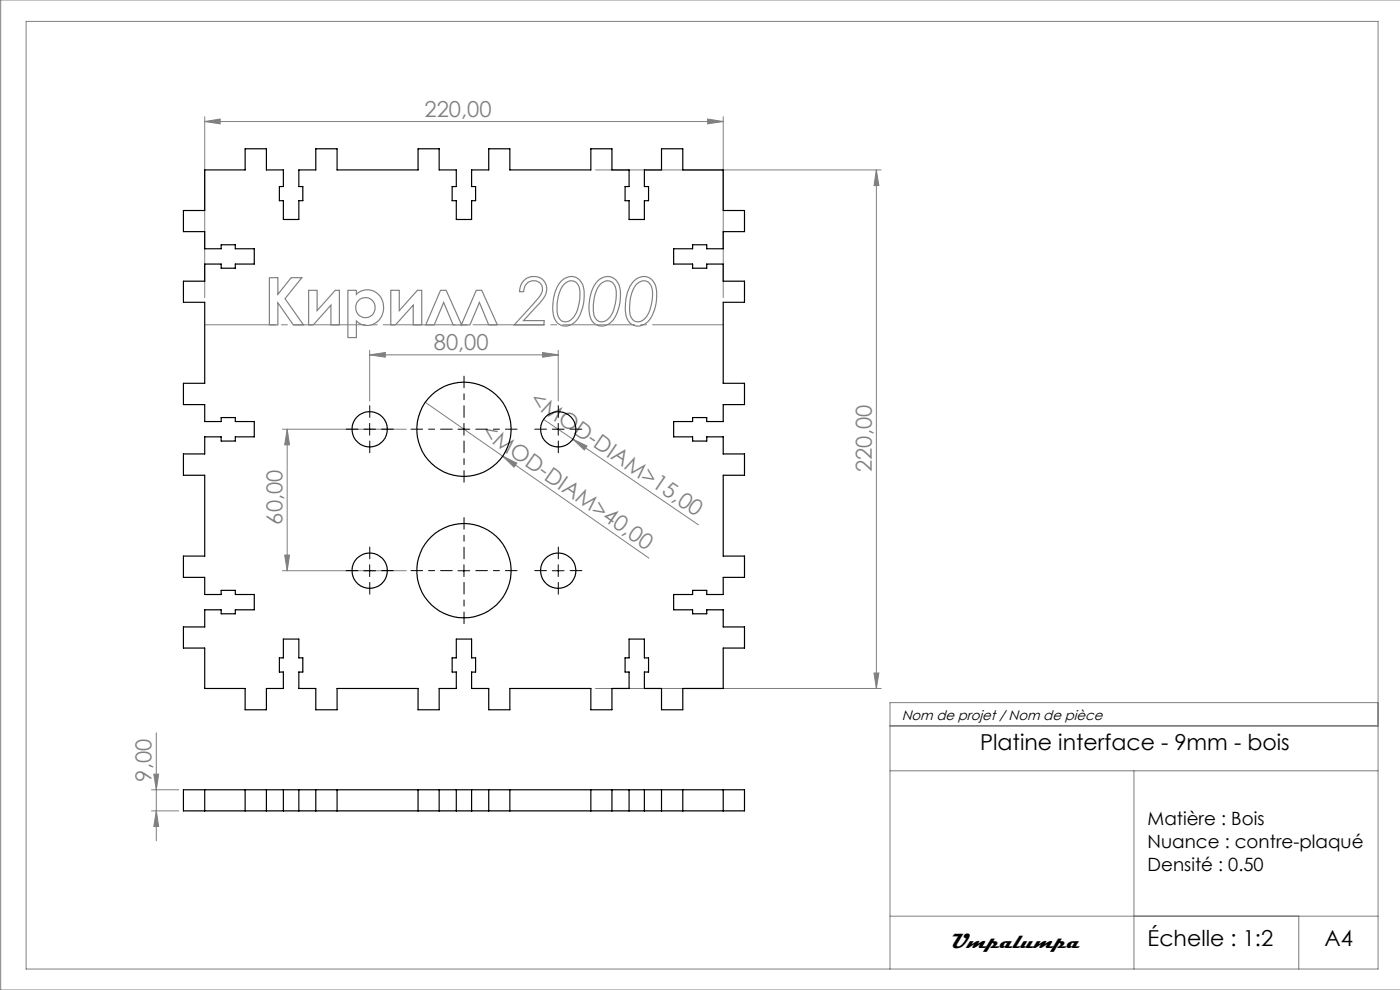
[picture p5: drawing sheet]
<svg xmlns="http://www.w3.org/2000/svg" width="297mm" height="210mm" viewBox="0 0 297 210" stroke-linecap="round" stroke-linejoin="round" font-family="sans-serif">
<g fill="none" stroke="#808080" stroke-width=".21">
<path d="M297.1 0h-297v210h297M5.5 4.5h286.8v201.1h-286.8zM43.4 25.8l3.3-.5v1zM43.4 24.8v38.3M43.4 25.8h110M126.3 36h60.6M150.1 25.3l3.3 .5-3.3 .5zM153.4 24.8v38.3M185.9 36l.5 3.4h-1zM185.9 36v110M78.4 75.3l3.3-.5v1zM78.4 74.3v10.7"/>
<path d="M78.4 75.3h40M115.1 74.8l3.3 .5-3.3 .5zM118.4 74.3v10.7M59.9 91h26.3M60.9 91l.5 3.4h-1zM60.9 91v30.1M90.2 85.3l47.5 33.1M106.6 96.8l3 1.4-.6 .9zM115.3 89l6.2 4.2M121.5 93.2l3 1.4-.5 .9zM121.5 93.2l26.7 18.1M60.4 117.7h1l-.5 3.4z"/>
<path d="M59.9 121.1h26.3M33.2 155.5v22.9M126.3 146h60.6M185.4 142.8h1l-.5 3.2zM188.8 154h103.5M292.3 149h-103.5v56.6M32.1 167.5h5.8M32.1 172h5.8M32.6 164.2h1.1l-.5 3.3zM33.2 172l.5 3.3h-1.1zM188.8 163.5h103.5M240.6 163.5v42.1"/>
<path d="M188.8 194.3h103.5M275.5 194.3v11.3"/>
</g>
<g fill="none" stroke="#808080" stroke-width=".25">
<path d="M57.1 58.9h1.8v3.5l2.9-3.5h2.2l-3.5 4.5 3.9 5.5h-2.2l-3.3-4.7v4.7h-1.8zM111.1 59.5a2.84 2.84 0 0 1 4.1-.1 2.84 2.84 0 0 1-.1 4.1l-4 4.5h4.4l-.1 .9h-6.3l4-4.4a7.4 7.4 0 0 0 2-2.9 1.96 1.96 0 0 0-1.9-2.1 1.96 1.96 0 0 0-2 1.8l-.1 .6h-.9a3.5 3.5 0 0 1 .9-2.4zM119 59.8a2.75 2.75 0 0 1 3.1-1 2.75 2.75 0 0 1 1.8 2.8 8.9 8.9 0 0 1-1.9 6.7 2.68 2.68 0 0 1-3 .7 2.68 2.68 0 0 1-1.7-2.7 9.2 9.2 0 0 1 1.7-6.5zM126.6 59.8a2.75 2.75 0 0 1 3.2-1 2.75 2.75 0 0 1 1.8 2.8 8.9 8.9 0 0 1-1.9 6.7 2.68 2.68 0 0 1-3 .7 2.68 2.68 0 0 1-1.7-2.7 9.2 9.2 0 0 1 1.6-6.5zM134.5 59.5a2.67 2.67 0 0 1 2.9-.7 2.67 2.67 0 0 1 1.8 2.4 8.1 8.1 0 0 1-2.3 7.4 2.67 2.67 0 0 1-2.8 .2 2.67 2.67 0 0 1-1.4-2.5 8.8 8.8 0 0 1 1.8-6.8zM65.5 61.6h1.8v4.3l3.8-4.3h.9v7.3h-1.8v-4.2l-3.7 4.2h-1zM73.8 61.6h1.8v.8a3.5 3.5 0 0 1 4.1-.5 3.5 3.5 0 0 1 1.7 3.8 3.4 3.4 0 0 1-2.1 3.1 3.4 3.4 0 0 1-3.7-.7v3.5h-1.8zM82.9 61.6h1.8v4.3l3.8-4.3h1v7.3h-1.8v-4.2l-3.8 4.2h-1zM93.5 61.6h1.2l3.2 7.3h-1.8l-2-4.7-2 4.7h-1.8zM101 61.6h1.2l3.3 7.3h-1.8l-2-4.7-2 4.7h-1.8zM119.5 60.5a1.9 1.9 0 0 1 2.2-.9 1.9 1.9 0 0 1 1.3 2 8.1 8.1 0 0 1-1.8 6.2 1.73 1.73 0 0 1-1.9 .3 1.73 1.73 0 0 1-1-1.6 9 9 0 0 1 1.2-6zM127.4 60.3a1.87 1.87 0 0 1 2.1-.6 1.87 1.87 0 0 1 1.2 1.9 8.1 8.1 0 0 1-1.8 6.2 1.73 1.73 0 0 1-1.9 .3 1.73 1.73 0 0 1-1.1-1.6 8.1 8.1 0 0 1 1.5-6.2z"/>
<path d="M135 60.3a1.87 1.87 0 0 1 2.2-.6 1.87 1.87 0 0 1 1.2 1.9 8.1 8.1 0 0 1-1.8 6.2 1.73 1.73 0 0 1-1.9 .3 1.73 1.73 0 0 1-1.1-1.6 8.1 8.1 0 0 1 1.4-6.2z"/>
<circle cx="77.5" cy="65.2" r="2.1"/>
</g>
<g fill="none" stroke="#000" stroke-width=".21" stroke-dasharray="15.2 1.3 1.3 1.3">
<path d="M75.9 91h-2.5M78.4 88.5v-2.5M78.4 93.5v2.5M80.9 91h2.5M115.9 91h-2.5M118.4 88.5v-2.5M118.4 93.5v2.5M120.9 91h2.5M78.4 118.5v-2.5M118.4 118.5v-2.5M75.9 121h-2.5M78.4 123.5v2.5"/>
<path d="M80.9 121h2.5M115.9 121h-2.5M118.4 123.5v2.5M120.9 121h2.5"/>
</g>
<path d="M95.9 91h-8.7M98.4 88.5v-8.7M98.4 93.5v8.8M100.9 91h8.8M98.4 118.5v-8.7M95.9 121h-8.7M98.4 123.5v8.8M100.9 121h8.8" fill="none" stroke="#000" stroke-width=".21" stroke-dasharray="15.2 1.3 1.3 1.3" stroke-dashoffset="12.8"/>
<path d="M77.2 91h2.5M78.4 89.8v2.5M97.2 91h2.5M98.4 89.8v2.5M117.2 91h2.5M118.4 89.8v2.5M78.4 119.8v2.5M98.4 119.8v2.5M118.4 119.8v2.5M77.2 121.1h2.5M97.2 121.1h2.5M117.2 121.1h2.5" fill="none" stroke="#000" stroke-width=".21"/>
<path d="M43.4 68.9h110" fill="none" stroke="#808080" stroke-width=".21" stroke-dasharray="15.2 1.3 1.3 1.3" stroke-dashoffset=".2"/>
<g fill="#808080">
<path d="M106.6 96.8l3 1.4-.6 .9z"/>
<path d="M121.5 93.2l3 1.4-.5 .9z"/>
<path d="M150.1 25.3l3.3 .5-3.3 .5zM43.4 25.8l3.3-.5v1z"/>
<path d="M78.4 75.3l3.3-.5v1zM115.1 74.8l3.3 .5-3.3 .5z"/>
<path d="M185.9 36l.5 3.4h-1zM185.4 142.8h1l-.5 3.2zM60.9 91l.5 3.4h-1zM60.4 117.7h1l-.5 3.4zM32.6 164.2h1.1l-.5 3.3zM33.2 172l.5 3.3h-1.1z"/>
</g>
<g fill="none" stroke="#000" stroke-width=".25">
<path d="M43.4 36h8.6v-4.4h4.5v4.4h3.6v3.6h-.8v3h.8v4h3.3v-4h.8v-3h-.8v-3.6h3.6v-4.4h4.5v4.4h17.2v-4.4h4.5v4.4h3.6v3.6h-.9v3h.9v4h3.2v-4h.9v-3h-.9v-3.6h3.7v-4.4h4.5v4.4h17.1v-4.4h4.5v4.4h3.7v3.6h-.9v3h.9v4h3.2v-4h.9v-3h-.9v-3.6h3.6v-4.4h4.6v4.4h8.5v8.7h4.5v4.4h-4.5v3.7h-3.5v-.9h-3v.9h-4v3.2h4v.9h3v-.9h3.5v3.6h4.5v4.5h-4.5v17.2h4.5v4.5h-4.5v3.6h-3.5v-.8h-3v.8h-4v3.3h4v.8h3v-.8h3.5v3.6h4.5v4.5h-4.5v17.2h4.5v4.5h-4.5v3.6h-3.5v-.9h-3v.9h-4v3.3h4v.8h3v-.8h3.5v3.6h4.5v4.5h-4.5v8.5h-8.5v4.6h-4.6v-4.6h-3.6v-3.5h.9v-2.9h-.9v-4h-3.2v4h-.9v2.9h.9v3.5h-3.7v4.6h-4.5v-4.6h-17.1v4.6h-4.5v-4.6h-3.7v-3.5h.9v-2.9h-.9v-4h-3.2v4h-.9v2.9h.9v3.5h-3.6v4.6h-4.5v-4.6h-17.2v4.6h-4.5v-4.6h-3.6v-3.5h.8v-2.9h-.8v-4h-3.3v4h-.8v2.9h.8v3.5h-3.6v4.6h-4.5v-4.6h-8.6v-8.5h-4.5v-4.5h4.5v-3.6h3.5v.8h3v-.8h4v-3.3h-4v-.9h-3v.9h-3.5v-3.6h-4.5v-4.5h4.5v-17.2h-4.5v-4.5h4.5v-3.6h3.5v.8h3v-.8h4v-3.3h-4v-.8h-3v.8h-3.5v-3.6h-4.5v-4.5h4.5v-17.2h-4.5v-4.5h4.5v-3.6h3.5v.9h3v-.9h4v-3.2h-4v-.9h-3v.9h-3.5v-3.7h-4.5v-4.4h4.5zM38.9 167.5h119v4.5h-119zM43.4 167.5v4.5M52 167.5v4.5M56.5 167.5v4.5M60.1 167.5v4.5M63.4 167.5v4.5M67 167.5v4.5M71.5 167.5v4.5M88.7 167.5v4.5M93.2 167.5v4.5M96.8 167.5v4.5"/>
<path d="M100 167.5v4.5M103.7 167.5v4.5M108.2 167.5v4.5M125.3 167.5v4.5M129.8 167.5v4.5M133.5 167.5v4.5M136.7 167.5v4.5M140.3 167.5v4.5M144.9 167.5v4.5M153.4 167.5v4.5"/>
<circle cx="78.4" cy="91.1" r="3.8"/>
<circle cx="98.4" cy="91.1" r="10"/>
<circle cx="118.4" cy="91.1" r="3.8"/>
<circle cx="78.4" cy="121" r="3.8"/>
<circle cx="98.4" cy="121" r="10"/>
<circle cx="118.4" cy="121" r="3.8"/>
</g>
<g font-size="4.7" fill="#808080">
<text x="90.1" y="24.7">220,00</text>
<text x="92" y="74.2">80,00</text>
<text x="112.2" y="85.6" transform="rotate(34 112.2 85.6)">&lt;MOD-DIAM&gt;15,00</text>
<text x="101.9" y="92.3" transform="rotate(35 101.9 92.3)">&lt;MOD-DIAM&gt;40,00</text>
<text x="184.9" y="100.1" transform="rotate(-90 184.9 100.1)">220,00</text>
<text x="59.9" y="111.3" transform="rotate(-90 59.9 111.3)">60,00</text>
<text x="32.2" y="165.8" transform="rotate(-90 32.2 165.8)">9,00</text>
</g>
<g font-size="4.7">
<text x="207.9" y="159.1">Platine interface - 9mm - bois</text>
<text x="243.5" y="200.7">Échelle : 1:2</text>
<text x="281" y="200.7">A4</text>
</g>
<text font-size="4.5" x="201.5" y="201.1">Umpalumpa</text>
<g font-size="3.9">
<text x="243.5" y="175.1">Matière : Bois</text>
<text x="243.5" y="180">Nuance : contre-plaqué</text>
<text x="243.5" y="184.8">Densité : 0.50</text>
</g>
<text font-size="2.9" x="191.3" y="152.8">Nom de projet / Nom de pièce</text>
</svg>
